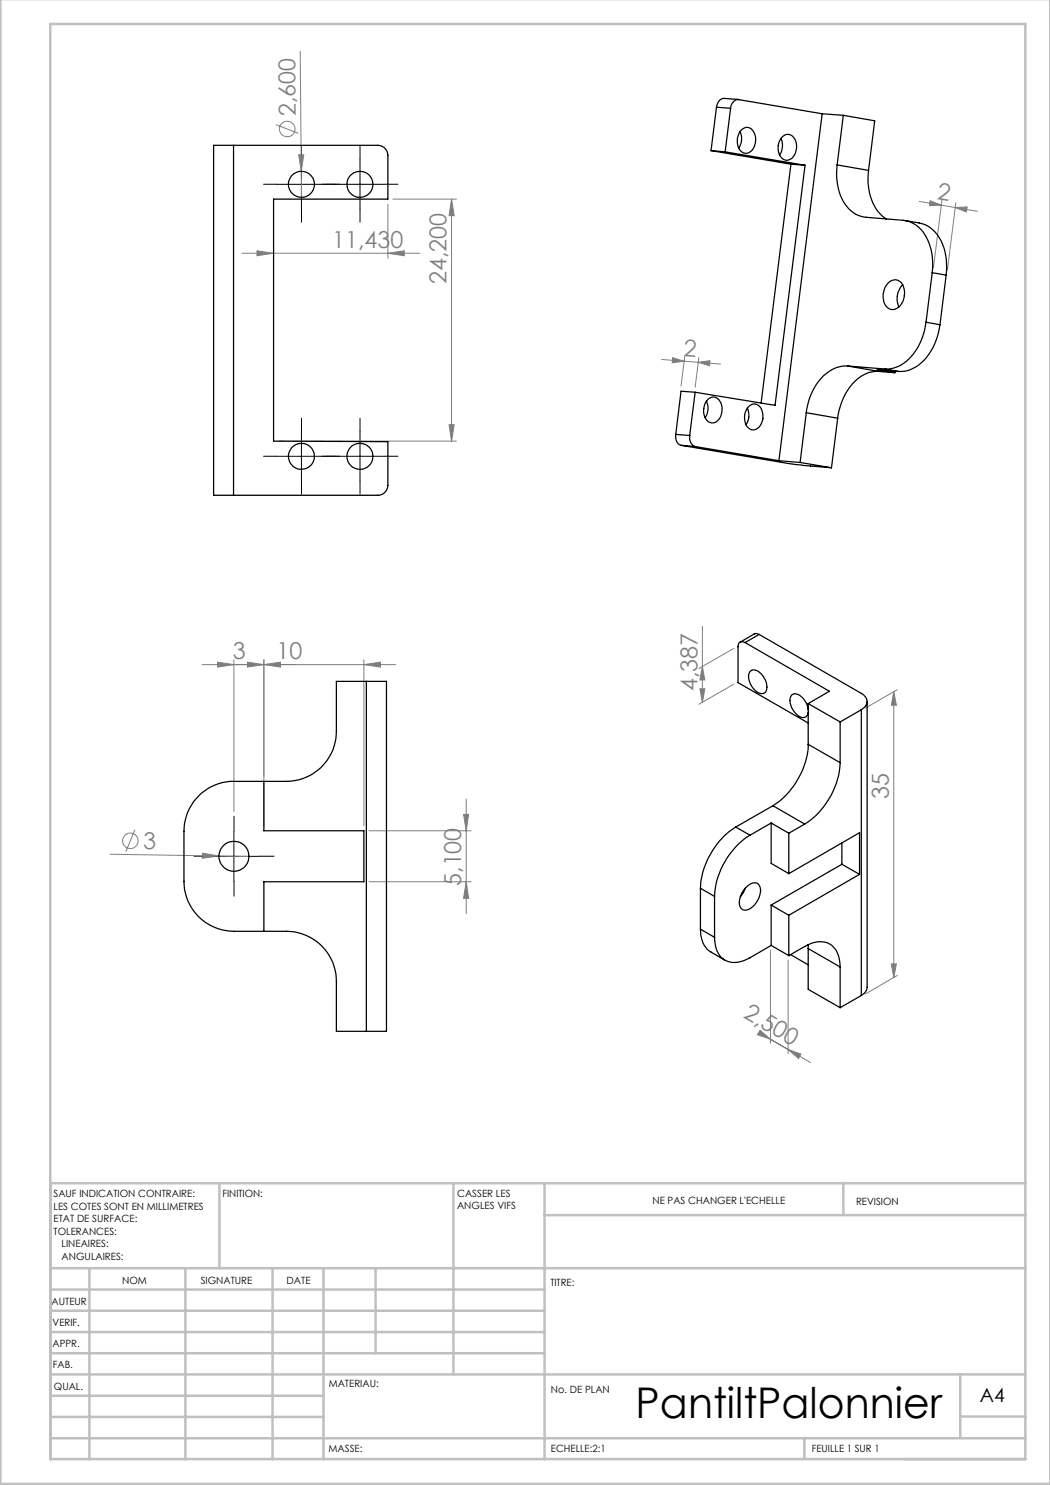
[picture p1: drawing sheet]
<svg xmlns="http://www.w3.org/2000/svg" width="210mm" height="297mm" viewBox="0 0 210 297" stroke-linecap="round" stroke-linejoin="round" font-family="sans-serif">
<g fill="none" stroke="#808080" stroke-width=".2">
<path d="M60 10.3l.3 24M55.2 24.9l4.5 1.8M59.7 31h1l-.4 3.3zM60.3 34.3v5.2M78.6 39.8h12.7M90.3 39.8v48.4M90.3 39.8l.5 3.3h-1zM48.4 50.7h35.5M51.4 50.2l3.3 .5-3.3 .4zM77.6 40.8v10.8M77.6 50.7l3.3-.5v.9zM183.8 40.3l4.4 .7"/>
<path d="M186 40.1l2.2 .9-2.3 .1zM188.2 41l2.9 .5M188.4 40l-1.7 13.5M191.1 41.5l2.3-.1-.1 1zM191.1 41.5l4.4 .8M191.2 40.5l-1.7 13.5M132.3 71.9l4.5 .3M134.5 71.5l2.3 .7-2.4 .4zM136.8 72.2l2.8 .3M136.9 71.3l-.7 5.9M139.6 72.5l2.4-.4-.1 1.1zM139.6 72.5l4.5 .3"/>
<path d="M139.8 71.5l-.8 5.9M55.7 88.2h35.6M89.8 84.9h1l-.5 3.3zM40.4 132.9h38.7M43.5 132.4l3.3 .5-3.3 .5zM46.8 131.9v30.4M49.5 132.4l3.3 .5-3.3 .5zM52.8 131.9v33.3M52.8 132.9l3.3-.5v1zM72.8 132.9l3.3-.5v1zM72.8 131.9v33.3M140 137.8h1l-.5 2.7z"/>
<path d="M140.5 125.3v15.2M140.5 133.3l.5 2.7h-1zM146.8 129.7l-7 4M146.8 136.8l-7 4.1M178.8 138.4l.5 2.6h-1zM178.8 138.4v57.1M179.5 137.9l-6.4 3.7M93.2 159.8v22.9M22 170.8l21.8 .4M27 165.9l-1.8 4.5M40.5 170.6l3.3 .6-3.3 .5zM43.8 171.2l6 .1"/>
<path d="M73.8 176.4h20.4M73.8 166.2h20.4M92.7 162.9h1l-.5 3.3zM93.2 176.4l.5 3.3h-1zM154.1 190v18.7M157.6 192v18.7M178.3 192.8h1l-.5 2.7zM179.5 195.1l-6.4 3.7M152 206.1l2.1 1.8-2.6-1zM154.1 207.9l5 2.9M157.6 209.9l2.6 .9-.5 .9zM157.6 209.9l4.5 2.6"/>
<circle cx="57.5" cy="25.8" r="1.55"/>
<circle cx="26.1" cy="168.2" r="1.56"/>
</g>
<g fill="none" stroke="#000" stroke-width=".2" stroke-dasharray="30.5 1.3 1.3 1.3">
<path d="M55.3 36.8h-2.6M60.3 31.8v-2.6M65.3 36.8h2.6M67 36.8h-2.6M72 31.8v-2.6M77 36.8h2.6M60.3 41.8v2.6M72 41.8v2.6M55.3 91.2h-2.6M60.3 86.2v-2.6M60.3 96.2v2.6M65.3 91.2h2.6"/>
<path d="M67 91.2h-2.6M72 86.2v-2.6M72 96.2v2.6M77 91.2h2.6M41.8 171.2h-3M46.8 166.2v-3M46.8 176.2v3M51.8 171.2h3"/>
</g>
<path d="M55.3 36.9h10M60.3 31.9v10M67 36.9h10M72 31.9v10M55.3 91.3h10M60.3 86.3v10M67 91.3h10M72 86.3v10M41.8 171.3h10M46.8 166.3v9.9" fill="none" stroke="#000" stroke-width=".2"/>
<g fill="none" stroke="#c0c0c0" stroke-width=".5">
<path d="M.1 -.1v296.9h209.9v-296.9M10.1 4.8h195v287h-195zM43.9 236.6v17M90.7 236.6v38.3M108.9 236.6v55.3M168.7 236.6v6.3M205.1 236.6h-195v55.3M10.1 253.6h195M10.1 257.9h98.8M17.9 253.6v38.3M37.1 253.6v38.3M54.5 253.6v38.3"/>
<path d="M64.7 253.6v38.3M75.1 253.6v17M108.9 243h96.2M10.1 270.6h98.8M10.1 266.4h98.8M10.1 262.1h98.8M10.1 279.1h54.6M10.1 274.9h195M192.1 274.8v12.7M10.1 287.7h195M10.1 283.4h54.6M160.9 287.5v4.3"/>
<path d="M192.1 283.3h13"/>
</g>
<g fill="#808080">
<path d="M40.5 170.6l3.3 .6-3.3 .5z"/>
<path d="M59.7 31h1l-.4 3.3z"/>
<path d="M157.6 209.9l2.6 .9-.5 .9zM152 206.1l2.1 1.8-2.6-1z"/>
<path d="M191.1 41.5l2.3-.1-.1 1zM186 40.1l2.2 .9-2.3 .1z"/>
<path d="M52.8 132.9l3.3-.5v1zM43.5 132.4l3.3 .5-3.3 .5z"/>
<path d="M51.4 50.2l3.3 .5-3.3 .4zM77.6 50.7l3.3-.5v.9z"/>
<path d="M72.8 132.9l3.3-.5v1zM49.5 132.4l3.3 .5-3.3 .5z"/>
<path d="M178.3 192.8h1l-.5 2.7zM178.8 138.4l.5 2.6h-1z"/>
<path d="M93.2 176.4l.5 3.3h-1zM92.7 162.9h1l-.5 3.3z"/>
<path d="M90.3 39.8l.5 3.3h-1zM89.8 84.9h1l-.5 3.3zM140.5 133.3l.5 2.7h-1zM140 137.8h1l-.5 2.7z"/>
<path d="M134.5 71.5l2.3 .7-2.4 .4zM139.6 72.5l2.4-.4-.1 1.1z"/>
</g>
<g fill="none" stroke="#000" stroke-width=".25">
<path d="M147.7 19.9l-2.8-.2a1.65 1.65 0 0 0-1.6 1.7M46.7 29.1h28.9a2.02 2.02 0 0 1 2 2v8.7h-22.9v48.4l22.9 .1v8.8a2.04 2.04 0 0 1-2 2h-28.9M46.7 29.1h-4v70h4M46.7 29.1v70M142.2 30.1l16 2.7M142.2 30.1l2.8 .3M143.3 21.4l-1.1 8.7M143.3 21.4l2.8 .3M145 30.4l16 2.7M146.1 21.7a1.69 1.69 0 0 1 1.6-1.8l16.7 2.9M146.1 21.7l-1.1 8.7M148 26.3a3.4 3.4 0 0 1-.3 3.3"/>
<path d="M148.3 26a1.54 1.54 0 0 1 1.6-.4 1.54 1.54 0 0 1 1.1 1.2 3.1 3.1 0 0 1-1.4 3.8 1.93 1.93 0 0 1-2.1-2.2l.1-1.2 .3-.7zM156.2 27.7a3.5 3.5 0 0 1-.3 3.3M156.4 27.4a1.61 1.61 0 0 1 1.7-.4 1.61 1.61 0 0 1 1.1 1.4 2.82 2.82 0 0 1-1.8 3.7 2.2 2.2 0 0 1-1.8-2.5l.2-1.2zM158.2 32.8l2.8 .3M158.2 32.8l-6 47.8M161 33.1l-6 48-16-2.6M164.4 22.8l-8.6 69.3M164.4 22.8l4.3 .3M167.4 33a10.5 10.5 0 0 0 2.8 9.2l.9 .6 1.6 .6 7.9 .7a6.5 6.5 0 0 1 5.4 5.2l.5 2.2-.1 3M167.4 33l6.3 1.1M168.7 23.1l-1.3 9.9M168.7 23.1l6.2 1.1-1.2 9.9"/>
<path d="M173.7 34.1a10.5 10.5 0 0 0 2.8 9.1l.8 .6M177.7 56.6a1.82 1.82 0 0 1 2-.5 1.82 1.82 0 0 1 1.1 1.8 3.4 3.4 0 0 1-2.1 4 2.12 2.12 0 0 1-2.1-2.3 3.9 3.9 0 0 1 1.1-3zM180.6 57a3.9 3.9 0 0 0-.8 4.4M181 44.1l2.8 .5a7 7 0 0 1 5.2 5.8l.3 1.5-.1 3.1M186.4 54.5l-1.2 9.9M186.4 54.5l2.8 .5M189.2 55l-1.2 9.9M139 78.5l-1.1 8.6M139 78.5l-2.8-.3-1.1 8.7M141.7 79.8a1.6 1.6 0 0 1 2.6 1.2 2.84 2.84 0 0 1-1.6 3.6 1.92 1.92 0 0 1-2-2.1 3.3 3.3 0 0 1 1-2.7zM169.5 73.2a7.8 7.8 0 0 0-6.9 4.9l-.9 2.2-.4 2.2M169.5 73.2l7.4 .6"/>
<path d="M169.5 73.2l6.3 1.1M175.8 74.3a7 7 0 0 0-6.2 3.6 13.7 13.7 0 0 0-2.1 5.7M175.8 74.3l3.2 .2M176.9 73.8l2.8 .5M179 74.2v.3M179.7 74.3l-4.2-.4 3.5 .6M185.2 64.4a11.3 11.3 0 0 1-5.5 8.9l-1.7 .5h-1.1M185.2 64.4l2.8 .5M188 64.9a11.6 11.6 0 0 1-4.9 8.5l-1.7 .8-1.7 .1M135.1 86.9a1.84 1.84 0 0 0 1.2 2.2M135.1 86.9l2.8 .2M136.3 89.1l21.4 3.6 8.6 .9"/>
<path d="M136.3 89.1l2.8 .2M137.9 87.1a1.92 1.92 0 0 0 1.2 2.2M139.1 89.3l16.7 2.8M141.3 80.2a3.4 3.4 0 0 1-.3 3.3M149.5 81.6a3.4 3.4 0 0 1-.3 3.3M149.5 81.5a1.55 1.55 0 0 1 1.7-.7 1.55 1.55 0 0 1 1.2 1.4 3.1 3.1 0 0 1-1.3 3.7 1.84 1.84 0 0 1-2.2-1.8v-1.2zM155.8 92.1l4.2 .4M160 92.5l6.3 1.1M161.3 82.5l-1.3 10M161.3 82.5l6.2 1.1M167.5 83.6l-1.2 10M73.3 136.3h-6v10a10 10 0 0 1-10 10h-10.5a10 10 0 0 0-10 10v9.9a10 10 0 0 0 10 10.1h10.5a10 10 0 0 1 10 9.9v10.1h6"/>
<path d="M73.3 136.3h4v70h-4M73.3 136.3v70M149 128.5a.86 .86 0 0 0-1-.1 .86 .86 0 0 0-.4 1v7.1l14 8.1M149 128.5l16.9 9.8-4.3 2.4M150 134.4a1.41 1.41 0 0 1 2.2 .3 3.2 3.2 0 0 1 .9 3.8 1.82 1.82 0 0 1-2.5-.9 3 3 0 0 1-.6-3.2zM151.8 126.9l20.5 11.8a1.74 1.74 0 0 1 1.1 1.6 1.74 1.74 0 0 1-1.1 1.7M151.8 126.9l-.4-.2-.6 .1-2.8 1.6M151.8 126.9l-2.8 1.6M52.8 156.3v9.9h20v10.2h-20v9.9M161.6 148.9a15.8 15.8 0 0 1-7 12.2M161.6 141.9a3.6 3.6 0 0 0-2.6-3.2 1.54 1.54 0 0 0-.8 2.4 3.2 3.2 0 0 0 2.6 2.4l.6-.4 .2-.7M161.6 148.9l6.4 3.6"/>
<path d="M161.6 140.7l6.4 3.7M161.6 140.7v8.2M168 152.5a15.7 15.7 0 0 1-7.1 12.3M168 144.4v8.1M172.3 142l-4.3 2.4M172.3 142v57.1M173.4 140.3v57.2l-.3 .9-.8 .7M140.1 177.7l2.8 1.6M140.1 177.7v8.1M142.9 179.3v8.2M147.1 165.4a15.8 15.8 0 0 0-7 12.3M147.1 165.4l2.9 1.6"/>
<path d="M149.1 177.6l-.5 1.1-.5 .6M149.1 177.6a2.01 2.01 0 0 1 2.5-.8 3.1 3.1 0 0 1-.5 3.9 2.19 2.19 0 0 1-2.7 1.1 3.1 3.1 0 0 1 .4-3.9zM150 167a15.7 15.7 0 0 0-7.1 12.3M154.2 164.6l-4.2 2.4M154.2 164.6v8.1l3.6 2M154.2 164.6l3.6 2M154.6 161.1l6.3 3.7M154.6 161.1l-7.5 4.3M157.8 174.7l14.1-8.2v8.4M157.8 166.6v8.1M160.9 164.8l-3.1 1.8M168.4 168.6v4.3"/>
<path d="M168.4 172.9l-14.2 8.1M168.4 172.9l3.5 2M171.9 174.9l-14.1 8.2M140.1 185.8a4.9 4.9 0 0 0 2.1 4.6l2.8 1.6M140.1 185.8l2.8 1.7M142.9 187.5a4.8 4.8 0 0 0 2.5 4.7 5.3 5.3 0 0 0 4.6-.6l4.2-2.5M154.2 181v8.1M154.2 189.1l3.6 2M154.2 181l3.6 2.1M157.8 191.1l3.1-1.8a4.6 4.6 0 0 1 5.8 .1 5.5 5.5 0 0 1 1.3 4M157.8 183.1v8M158.1 190.9l3.5 2.1"/>
<path d="M161.6 188.9v.8M161.6 189.7v8.2l6.4 3.6M161.6 189.7l6.4 3.7M168 193.4v8.1M172.3 199.1l-4.3 2.4"/>
<circle cx="60.3" cy="36.9" r="2.6"/>
<circle cx="72" cy="36.9" r="2.6"/>
<circle cx="60.3" cy="91.3" r="2.6"/>
<circle cx="72" cy="91.3" r="2.6"/>
<circle cx="46.8" cy="171.3" r="3"/>
</g>
<text font-size="8.5" x="127.1" y="283.5">PantiltPalonnier</text>
<g font-size="4.7" fill="#808080">
<text x="59.2" y="23.2" transform="rotate(-91 59.2 23.2)">2,600</text>
<text x="187.3" y="39.8" transform="rotate(10 187.3 39.8)">2</text>
<text x="66.5" y="49.6">11,430</text>
<text x="89.3" y="56.9" transform="rotate(-90 89.3 56.9)">24,200</text>
<text x="136.6" y="71.2" transform="rotate(5 136.6 71.2)">2</text>
<text x="46.6" y="131.9">3</text>
<text x="55.3" y="131.9">10</text>
<text x="139.5" y="138.2" transform="rotate(-90 139.5 138.2)">4,387</text>
<text x="177.8" y="159.7" transform="rotate(-90 177.8 159.7)">35</text>
<text x="28.6" y="169.9" transform="rotate(1 28.6 169.9)">3</text>
<text x="92.2" y="177.2" transform="rotate(-90 92.2 177.2)">5,100</text>
<text x="148.5" y="203.4" transform="rotate(30 148.5 203.4)">2,500</text>
</g>
<text font-size="3.9" x="196" y="280.4">A4</text>
<g font-size="2">
<text x="10.7" y="239.5">SAUF INDICATION CONTRAIRE:</text>
<text x="44.5" y="239.5">FINITION:</text>
<text x="91.4" y="239.4">CASSER LES</text>
<text x="10.7" y="242">LES COTES SONT EN MILLIMETRES</text>
<text x="10.7" y="244.5">ETAT DE SURFACE:</text>
<text x="91.4" y="241.9">ANGLES VIFS</text>
<text x="130.5" y="240.8">NE PAS CHANGER L'ECHELLE</text>
<text x="171.2" y="241">REVISION</text>
<text x="10.7" y="247">TOLERANCES:</text>
<text x="12.3" y="249.5">LINEAIRES:</text>
<text x="12.3" y="252">ANGULAIRES:</text>
<text x="24.4" y="256.9">NOM</text>
<text x="40.1" y="256.8">SIGNATURE</text>
<text x="57.3" y="256.8">DATE</text>
<text x="110.1" y="257.1">TITRE:</text>
<text x="10.3" y="260.9">AUTEUR</text>
<text x="10.5" y="269.3">APPR.</text>
<text x="10.5" y="265.2">VERIF.</text>
<text x="10.6" y="273.6">FAB.</text>
<text x="10.8" y="278">QUAL.</text>
<text x="65.8" y="277.4">MATERIAU:</text>
<text x="110.2" y="278.5">No. DE PLAN</text>
<text x="65.7" y="290.4">MASSE:</text>
<text x="110.2" y="290.5">ECHELLE:2:1</text>
<text x="162.4" y="290.4">FEUILLE 1 SUR 1</text>
</g>
</svg>
